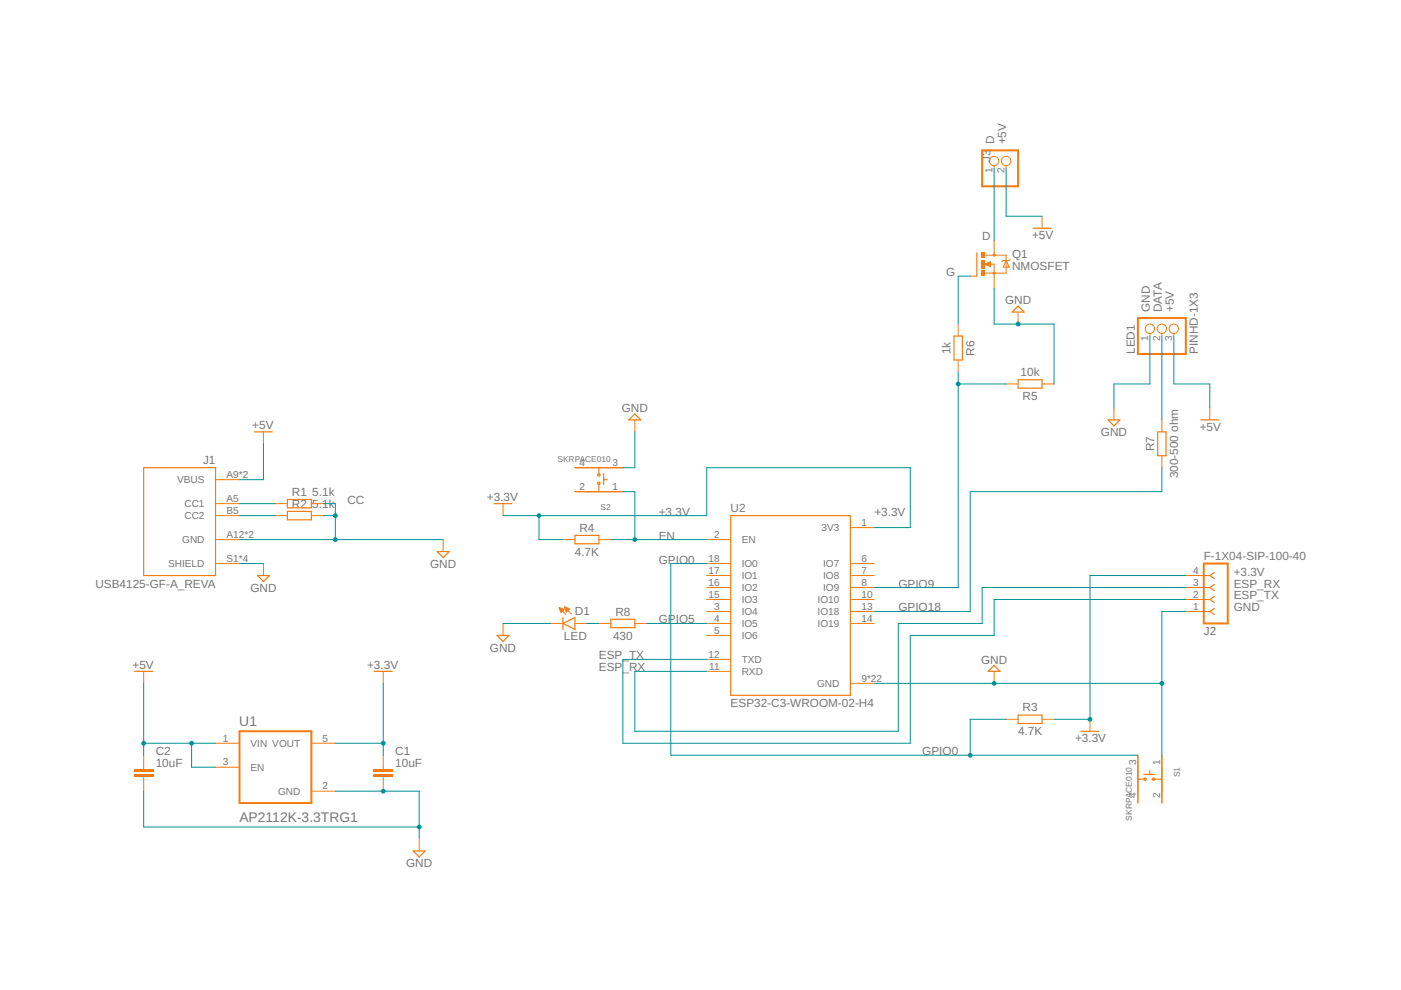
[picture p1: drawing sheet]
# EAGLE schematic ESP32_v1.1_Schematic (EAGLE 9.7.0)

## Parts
C1  10uF  C_CHIP-0603(1608-METRIC)  [CAPC1608X85]
C2  10uF  C_CHIP-0603(1608-METRIC)  [CAPC1608X85]
D1  LED  CHIP-FLAT-R_0603-0.80MM  [LEDC1608X80N_FLAT-R]
J1  USB4125-GF-A_REVA  [GCT_USB4125-GF-A_REVA]
J2  F-1X04-SIP-100-40  [SIP-100-04-40]
J3  PINHD-1X2  [1X02]
LED1  PINHD-1X3  [1X03]
Q1  NMOSFET  NMOSFET_SOT23  [SOT23]
R1  5.1k  R_CHIP-0603(1608-METRIC)  [RESC1608X60]
R2  5.1k  R_CHIP-0603(1608-METRIC)  [RESC1608X60]
R3  4.7K  R_CHIP-0603(1608-METRIC)  [RESC1608X60]
R4  4.7K  R_CHIP-0603(1608-METRIC)  [RESC1608X60]
R5  10k  R_CHIP-0603(1608-METRIC)  [RESC1608X60]
R6  1k  R_CHIP-0603(1608-METRIC)  [RESC1608X60]
R7  300-500 ohm  R_CHIP-0603(1608-METRIC)  [RESC1608X60]
R8  430  R_CHIP-0603(1608-METRIC)  [RESC1608X60]
S1  SKRPACE010  [SW_SKRPACE010]
S2  SKRPACE010  [SW_SKRPACE010]
U1  AP2112K-3.3TRG1  [SOT95P285X140-5N]
U2  ESP32-WROOM  [ESP32-WROOM]

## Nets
+3.3V [5V]: C1.1 J2.4 R3.2 R4.1 U1.5(VOUT) U2.3V3(3.3V)
+5V [5V]: C2.1 J1.A9(VBUS) J1.B9(VBUS) J3.2 LED1.3 U1.1(VIN) U1.3(EN)
CC: J1.A5(CC1) R1.1
D [GND]: J3.1 Q1.3(D)
DATA: LED1.2 R7.2
EN: R4.2 S2.1 U2.EN
ESP_RX: J2.3 U2.RX
ESP_TX: J2.2 U2.TX
G: Q1.1(G) R6.1
GND [GND]: C1.2 C2.2 D1.C J1.A12(GND) J1.B12(GND) J1.S1(SHIELD) J1.S2(SHIELD) J1.S3(SHIELD) J1.S4(SHIELD) J2.1 LED1.1 Q1.2(S) R1.2 R2.2 R5.1 S1.1 S2.3 U1.2(GND) U2.GND1 U2.GND2 U2.GND3 U2.GND4 U2.GND5
GPIO0: R3.1 S1.3 U2.IO0(GPIO0)
GPIO17: R7.1 U2.IO17(GPIO17)
GPIO18: R5.2 R6.2 U2.IO18(GPIO18)
GPIO32: R8.2 U2.IO32(GPIO32)
LED: D1.A R8.1
N$1: J1.B5(CC2) R2.1
Unconnected: S1.2 S1.4 S2.2 S2.4 U2.CLK(GPIO6) U2.CMD(GPIO11) U2.IO2(GPIO2) U2.IO4(GPIO4) U2.IO5(GPIO5) U2.IO12(GPIO12) U2.IO13(GPIO13) U2.IO14(GPIO14) U2.IO15(GPIO15) U2.IO16(GPIO16) U2.IO19(GPIO19) U2.IO21(GPIO21) U2.IO22(GPIO22) U2.IO23(GPIO23) U2.IO25(GPIO25) U2.IO26(GPIO26) U2.IO27(GPIO27) U2.IO33(GPIO33) U2.IO34(GPIO34) U2.IO35(GPIO35) U2.SD0(GPIO7) U2.SD1(GPIO8) U2.SD2(GPIO9) U2.SD3(GPIO10) U2.SENSOR_VN(GPIO39) U2.SENSOR_VP(GPIO36)

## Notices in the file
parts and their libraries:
con-headers-jp: Copyright (C) 2008, Bob Starr
